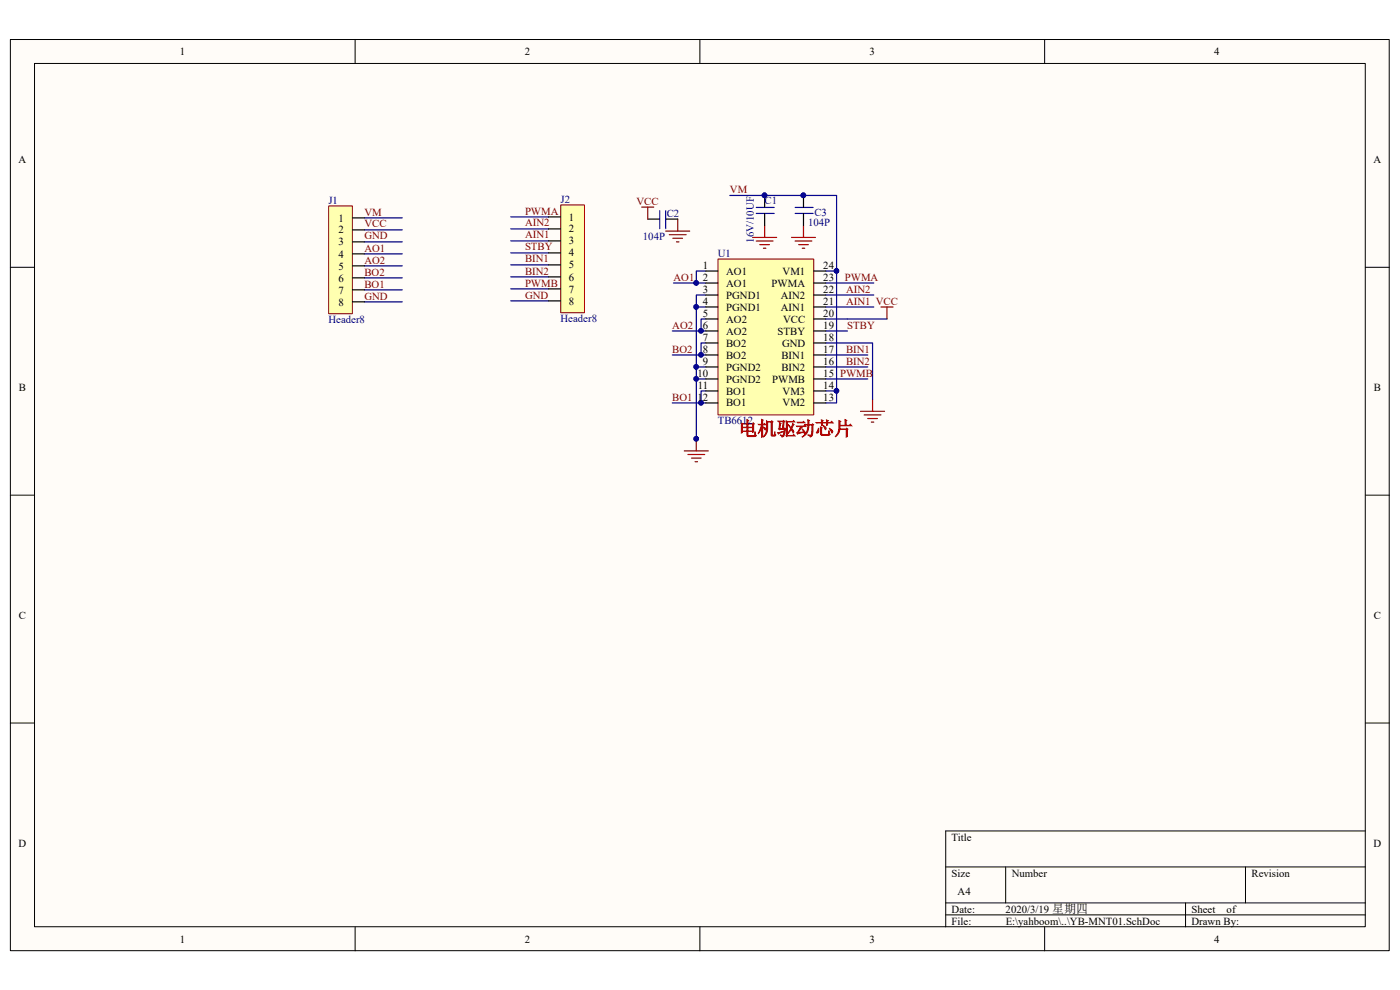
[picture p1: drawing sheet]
<svg xmlns="http://www.w3.org/2000/svg" width="297mm" height="210mm" viewBox="0 0 297 210" stroke-linecap="round" stroke-linejoin="round" font-family="sans-serif">
<path d="M2.2 8.4h292.5v193.3h-292.5z" fill="#fffcf8"/>
<path d="M2.2 8.4h292.5v193.3h-292.5z" fill="none" stroke="#000" stroke-width=".21"/>
<path d="M7.4 13.5h282.2v183.1h-282.2z" fill="#fffcf8"/>
<g fill="none" stroke="#000" stroke-width=".21">
<path d="M7.3 13.5h282.3v183.1h-282.3zM75.3 8.4v5.1M148.5 8.4v5.1M221.6 8.4v5.1M2.2 56.7h5.1M289.7 56.7h5.1M2.2 105h5.1M289.7 105h5.1M2.2 153.4h5.1M289.7 153.4h5.1M289.7 176.3h-89.1v20.3M75.3 196.6v5.1"/>
<path d="M148.5 196.6v5.1M200.6 183.9h89.1M200.6 191.5h89.1M200.6 194.1h89.1M213.4 183.9v7.6M221.6 196.6v5.1M251.5 191.5v5.1M264.2 183.9v7.6"/>
</g>
<g fill="none" stroke="#800000" stroke-width=".25">
<path d="M141.2 49h5.1M142 49.8h3.6M142.8 50.5h2M143.5 51.3h.5M143.8 46.5v2.5M159.7 50.4h5.1M160.4 51.1h3.6M161.2 51.9h2M162 52.7h.5M162.2 47.8v2.6M167.9 50.4h5.1M168.7 51.1h3.5"/>
<path d="M169.4 51.9h2.1M170.2 52.7h.5M170.5 47.8v2.6M186.9 65.1h2.5M188.2 65.1v2.6M145.2 95.7h5.1M145.9 96.4h3.6M146.7 97.2h2M147.5 97.9h.5M147.7 93.1v2.6M182.6 87.3h5.1M183.3 88h3.6"/>
<path d="M184.1 88.8h2M184.9 89.5h.5M185.1 84.7v2.6"/>
</g>
<g fill="#000080" stroke="#000080" stroke-width=".21">
<circle cx="147.7" cy="93.1" r=".48"/>
<circle cx="177.5" cy="82.9" r=".48"/>
<circle cx="177.5" cy="57.5" r=".48"/>
<circle cx="170.4" cy="41.4" r=".48"/>
<circle cx="162.2" cy="41.4" r=".48"/>
<circle cx="147.7" cy="60" r=".48"/>
<circle cx="148.7" cy="70.2" r=".48"/>
<circle cx="148.7" cy="75.3" r=".48"/>
<circle cx="148.7" cy="85.5" r=".48"/>
<circle cx="147.7" cy="65.1" r=".48"/>
<circle cx="147.7" cy="77.8" r=".48"/>
<circle cx="147.7" cy="80.4" r=".48"/>
</g>
<g fill="none" stroke="#000080" stroke-width=".25">
<path d="M77.3 46.2h8M77.3 48.8h8M77.3 51.3h8M77.3 53.9h8M77.3 56.4h8M77.3 58.9h8M108.4 46h8M108.4 48.6h8M108.4 51.1h8M108.4 53.7h8M108.4 56.2h8M108.4 58.7h8"/>
<path d="M149.8 57.5h-2.1v2.5M154.8 41.5h22.7v16M175.2 57.5h2.3v25.4M77.3 61.5h8M77.3 64h8M108.4 61.3h8M108.4 63.8h8M142.6 70.2h7.2M142.6 75.3h7.2M142.9 60h6.9M147.7 65.1h2.1M149.8 62.6h-2.1v15.2"/>
<path d="M149.8 77.8h-2.1v2.6M149.8 67.7h-1.1v2.5M149.8 72.8h-1.1v2.5M175.2 72.8h9.9v11.9M175.2 60h10.2M175.2 62.6h10.2M175.2 65.1h10.2M175.2 75.3h8.9M175.2 77.8h8.9M175.2 70.2h4.6M179.8 67.7h8.4M142.6 85.5h7.2"/>
<path d="M149.8 82.9h-1.1v2.6M149.8 80.4h-2.1v12.7h.3M175.2 82.9h2.3v2.6h-2.3M175.2 80.4h8.9"/>
</g>
<path d="M69.8 43.7h5v22.8h-5z" fill="#ffffb0"/>
<path d="M69.7 43.7h5.1v22.8h-5.1z" fill="none" stroke="#800000" stroke-width=".21"/>
<path d="M74.8 46.2h2.5M74.8 48.8h2.5M74.8 51.3h2.5M74.8 53.9h2.5M74.8 56.4h2.5M74.8 58.9h2.5M74.8 61.5h2.5M74.8 64h2.5" fill="none" stroke="#000" stroke-width=".25"/>
<path d="M119 43.5h5v22.8h-5z" fill="#ffffb0"/>
<path d="M119 43.5h5v22.8h-5z" fill="none" stroke="#800000" stroke-width=".21"/>
<path d="M116.4 46h2.5M116.4 48.6h2.5M116.4 51.1h2.5M116.4 53.7h2.5M116.4 56.2h2.5M116.4 58.7h2.5M116.4 61.3h2.5M116.4 63.8h2.5" fill="none" stroke="#000" stroke-width=".25"/>
<path d="M152.4 55h20.2v33h-20.2z" fill="#ffffb0"/>
<path d="M152.3 54.9h20.3v33.1h-20.3z" fill="none" stroke="#800000" stroke-width=".21"/>
<g fill="none" stroke="#000" stroke-width=".25">
<path d="M137.4 46.5h2.6M141.2 46.5h2.6M149.8 57.5h2.5M162.2 41.5v2.5M162.2 45.3v2.5M170.5 41.5v2.5M170.5 45.3v2.5M172.6 57.5h2.6M149.8 60h2.5M149.8 62.6h2.5M149.8 65.1h2.5M149.8 67.7h2.5"/>
<path d="M149.8 70.2h2.5M149.8 72.8h2.5M149.8 75.3h2.5M149.8 77.8h2.5M172.6 60h2.6M172.6 62.6h2.6M172.6 65.1h2.6M172.6 67.7h2.6M172.6 70.2h2.6M172.6 72.8h2.6M172.6 75.3h2.6M172.6 77.8h2.6"/>
<path d="M149.8 80.4h2.5M149.8 82.9h2.5M149.8 85.5h2.5M172.6 80.4h2.6M172.6 82.9h2.6M172.6 85.5h2.6"/>
</g>
<path d="M140 44.7v3.8M141.2 44.7v3.8M160.4 45.3h3.9M160.4 44h3.9M168.7 45.3h3.8M168.7 44h3.8" fill="none" stroke="#00f" stroke-width=".25"/>
<g fill="#000080" stroke="#000080" stroke-width=".21">
<circle cx="170.4" cy="41.4" r=".48"/>
<circle cx="162.2" cy="41.4" r=".48"/>
</g>
<path d="M136.1 43.9h2.6M137.4 43.9v2.6" fill="none" stroke="#800000" stroke-width=".25"/>
<path d="M175.2 67.7h4.6" fill="none" stroke="#000080" stroke-width=".25"/>
<text font-size="4.1" fill="#bf0000" x="156.6" y="92.3">电机驱动芯片</text>
<g font-size="2.3">
<text x="38.2" y="11.7">1</text>
<text x="111.3" y="11.7">2</text>
<text x="184.5" y="11.7">3</text>
<text x="257.6" y="11.7">4</text>
<text x="3.9" y="34.6">A</text>
<text x="291.4" y="34.6">A</text>
<text x="71.8" y="47">1</text>
<text x="120.7" y="46.8">1</text>
<text x="71.8" y="49.5">2</text>
<text x="71.8" y="52.1">3</text>
<text x="120.7" y="49.3">2</text>
<text x="120.7" y="51.9">3</text>
<text x="71.8" y="54.7">4</text>
<text x="71.8" y="57.2">5</text>
<text x="71.8" y="59.7">6</text>
<text x="120.7" y="54.4">4</text>
<text x="120.7" y="56.9">5</text>
<text x="120.7" y="59.5">6</text>
<text x="149.1" y="57">1</text>
<text x="149.1" y="59.5">2</text>
<text x="154.1" y="58.3">AO1</text>
<text x="166" y="58.3">VM1</text>
<text x="174.7" y="59.5">23</text>
<text x="174.7" y="57">24</text>
<text x="71.8" y="62.3">7</text>
<text x="71.8" y="64.8">8</text>
<text x="120.7" y="62.1">7</text>
<text x="120.7" y="64.6">8</text>
<text x="149.1" y="62.1">3</text>
<text x="149.1" y="64.6">4</text>
<text x="154.1" y="60.8">AO1</text>
<text x="154.1" y="63.3">PGND1</text>
<text x="154.1" y="65.9">PGND1</text>
<text x="163.7" y="60.8">PWMA</text>
<text x="165.7" y="65.9">AIN1</text>
<text x="165.7" y="63.3">AIN2</text>
<text x="174.7" y="64.6">21</text>
<text x="174.7" y="62.1">22</text>
<text x="149.1" y="67.2">5</text>
<text x="149.1" y="69.7">6</text>
<text x="154.1" y="68.5">AO2</text>
<text x="154.1" y="71">AO2</text>
<text x="165" y="71">STBY</text>
<text x="166.2" y="68.5">VCC</text>
<text x="174.7" y="69.7">19</text>
<text x="174.7" y="67.2">20</text>
<text x="149.1" y="72.3">7</text>
<text x="149.1" y="74.8">8</text>
<text x="149.1" y="77.3">9</text>
<text x="154.1" y="73.5">BO2</text>
<text x="154.1" y="76.1">BO2</text>
<text x="165.8" y="76.1">BIN1</text>
<text x="165.9" y="73.5">GND</text>
<text x="174.7" y="77.3">16</text>
<text x="174.7" y="74.8">17</text>
<text x="174.7" y="72.3">18</text>
<text x="4" y="82.9">B</text>
<text x="148" y="79.9">10</text>
<text x="148" y="82.4">11</text>
<text x="154.1" y="78.6">PGND2</text>
<text x="154.1" y="81.2">PGND2</text>
<text x="154.1" y="83.7">BO1</text>
<text x="163.8" y="81.2">PWMB</text>
<text x="165.8" y="78.6">BIN2</text>
<text x="166" y="83.7">VM3</text>
<text x="174.7" y="82.4">14</text>
<text x="174.7" y="79.9">15</text>
<text x="291.5" y="82.9">B</text>
<text x="148" y="85">12</text>
<text x="154.1" y="86.2">BO1</text>
<text x="166" y="86.2">VM2</text>
<text x="174.7" y="85">13</text>
<text x="4" y="131.3">C</text>
<text x="291.5" y="131.3">C</text>
<text x="3.9" y="179.6">D</text>
<text x="201.9" y="178.3">Title</text>
<text x="291.4" y="179.6">D</text>
<text x="201.9" y="186">Size</text>
<text x="214.6" y="186">Number</text>
<text x="265.5" y="186">Revision</text>
<text x="203.2" y="189.8">A4</text>
<text x="201.9" y="193.6">Date:</text>
<text x="201.9" y="196.1">File:</text>
<text x="213.3" y="193.6">2020/3/19 星期四</text>
<text x="213.4" y="196.1">E:\yahboom\..\YB-MNT01.SchDoc</text>
<text x="252.8" y="193.6">Sheet</text>
<text x="252.8" y="196.1">Drawn By:</text>
<text x="260.2" y="193.6">of</text>
<text x="38.2" y="199.9">1</text>
<text x="111.3" y="199.9">2</text>
<text x="184.5" y="199.9">3</text>
<text x="257.6" y="199.9">4</text>
</g>
<g font-size="2.3" fill="#800000">
<text x="154.9" y="41">VM</text>
<text x="77.3" y="45.7">VM</text>
<text x="111.4" y="45.5">PWMA</text>
<text x="135" y="43.4">VCC</text>
<text x="77.3" y="48.3">VCC</text>
<text x="77.3" y="50.8">GND</text>
<text x="77.3" y="53.4">AO1</text>
<text x="111.4" y="53.1">STBY</text>
<text x="111.4" y="50.6">AIN1</text>
<text x="111.4" y="48">AIN2</text>
<text x="77.3" y="55.9">AO2</text>
<text x="77.3" y="58.5">BO2</text>
<text x="111.4" y="58.3">BIN2</text>
<text x="111.4" y="55.7">BIN1</text>
<text x="142.9" y="59.5">AO1</text>
<text x="179.2" y="59.5">PWMA</text>
<text x="77.3" y="61">BO1</text>
<text x="77.3" y="63.5">GND</text>
<text x="111.4" y="63.3">GND</text>
<text x="111.4" y="60.8">PWMB</text>
<text x="179.5" y="64.6">AIN1 VCC</text>
<text x="179.5" y="62.1">AIN2</text>
<text x="142.6" y="69.7">AO2</text>
<text x="179.7" y="69.7">STBY</text>
<text x="142.6" y="74.8">BO2</text>
<text x="179.5" y="74.8">BIN1</text>
<text x="179.5" y="77.3">BIN2</text>
<text x="178.2" y="79.9">PWMB</text>
<text x="142.6" y="85">BO1</text>
</g>
<g font-size="2.3" fill="#000080">
<text x="69.7" y="43.2">J1</text>
<text x="118.9" y="43">J2</text>
<text x="141.4" y="46">C2</text>
<text x="162.2" y="43.3">C1</text>
<text x="171.4" y="48">104P</text>
<text x="172.8" y="45.8">C3</text>
<text x="136.4" y="51">104P</text>
<text x="159.9" y="51.5" transform="rotate(-90 159.9 51.5)">16V/10UF</text>
<text x="152.3" y="54.4">U1</text>
<text x="69.7" y="68.6">Header8</text>
<text x="118.9" y="68.4">Header8</text>
<text x="152.3" y="90">TB6612</text>
</g>
</svg>
